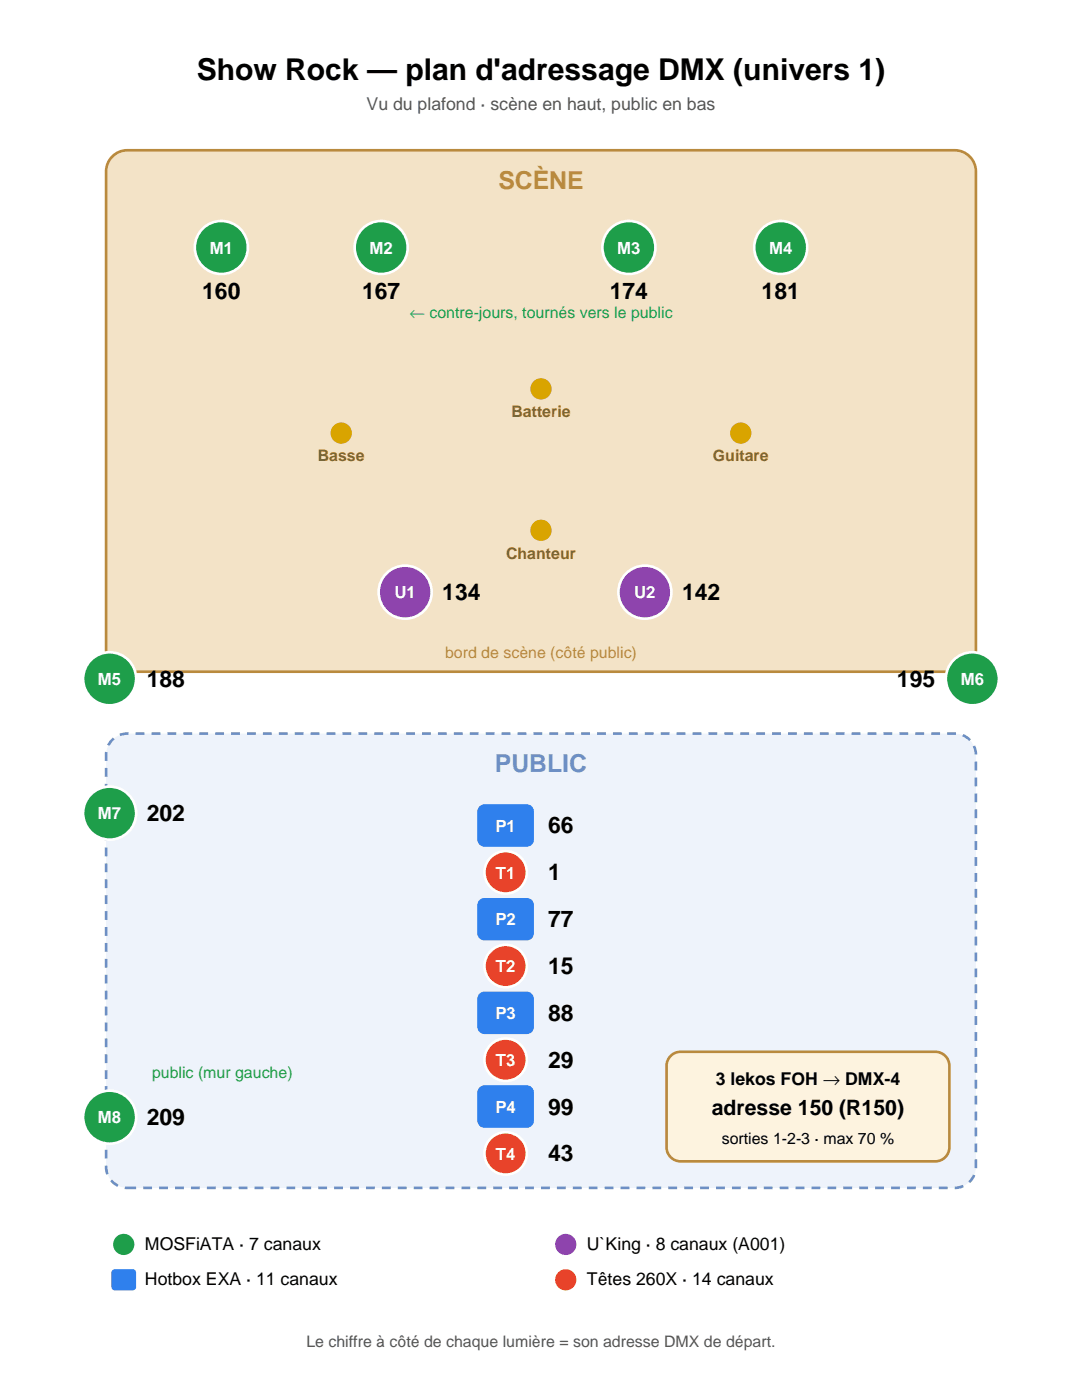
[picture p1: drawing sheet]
<svg xmlns="http://www.w3.org/2000/svg" width="216mm" height="279mm" viewBox="0 0 216 279" stroke-linecap="round" stroke-linejoin="round" font-family="sans-serif">
<path d="M22.2 31.5a4.2 4.2 0 0 1 3.2-1.5h165.1a4.2 4.2 0 0 1 4.2 4.2v95.6a4.2 4.2 0 0 1-4.2 4.3h-165.1a4.2 4.2 0 0 1-4.2-4.3v-95.6a4.2 4.2 0 0 1 1-2.7z" fill-rule="evenodd" fill="#f3e3c7" stroke="#b98a3e" stroke-width=".53"/>
<g fill="#1e9e4a" stroke="#fff" stroke-width=".53">
<circle cx="44.2" cy="49.4" r="5.3"/>
<circle cx="76.1" cy="49.4" r="5.3"/>
<circle cx="125.5" cy="49.4" r="5.3"/>
<circle cx="155.8" cy="49.4" r="5.3"/>
</g>
<g fill="#d9a400">
<circle cx="107.9" cy="77.6" r="2.12"/>
<circle cx="68.1" cy="86.4" r="2.12"/>
<circle cx="147.8" cy="86.4" r="2.12"/>
<circle cx="107.9" cy="105.8" r="2.12"/>
</g>
<g fill="#8e44ad" stroke="#fff" stroke-width=".53">
<circle cx="80.8" cy="118.2" r="5.3"/>
<circle cx="128.7" cy="118.2" r="5.3"/>
</g>
<g fill="#1e9e4a" stroke="#fff" stroke-width=".53">
<circle cx="21.9" cy="135.5" r="5.3"/>
<circle cx="194" cy="135.5" r="5.3"/>
</g>
<path d="M22.2 147.9a4.2 4.2 0 0 1 3.2-1.5h165.1a4.2 4.2 0 0 1 4.2 4.2v82.2a4.2 4.2 0 0 1-4.2 4.3h-165.1a4.2 4.2 0 0 1-4.2-4.3v-82.2a4.2 4.2 0 0 1 1-2.7z" fill-rule="evenodd" fill="#eef3fb" stroke="#6d8fc4" stroke-width=".53" stroke-dasharray="1.8 1.4" stroke-linecap="butt"/>
<g fill="#1e9e4a" stroke="#fff" stroke-width=".53">
<circle cx="21.9" cy="162.3" r="5.3"/>
<circle cx="21.9" cy="223" r="5.3"/>
</g>
<path d="M95.8 160.8l.9-.3h8.4a1.41 1.41 0 0 1 1.4 1.4v5.7a1.41 1.41 0 0 1-1.4 1.4h-8.4a1.41 1.41 0 0 1-1.5-1.4v-5.7l.1-.4z" fill-rule="evenodd" fill="#2f80ed"/>
<circle cx="100.9" cy="174.1" r="4.2" fill="#e8432a" stroke="#fff" stroke-width=".53"/>
<path d="M95.8 179.5l.9-.3h8.4a1.41 1.41 0 0 1 1.4 1.4v5.7a1.41 1.41 0 0 1-1.4 1.4h-8.4a1.41 1.41 0 0 1-1.5-1.4v-5.7l.1-.4z" fill-rule="evenodd" fill="#2f80ed"/>
<circle cx="100.9" cy="192.8" r="4.2" fill="#e8432a" stroke="#fff" stroke-width=".53"/>
<path d="M95.8 198.2l.9-.3h8.4a1.41 1.41 0 0 1 1.4 1.4v5.7a1.41 1.41 0 0 1-1.4 1.4h-8.4a1.41 1.41 0 0 1-1.5-1.4v-5.7l.1-.4z" fill-rule="evenodd" fill="#2f80ed"/>
<circle cx="100.9" cy="211.5" r="4.2" fill="#e8432a" stroke="#fff" stroke-width=".53"/>
<path d="M95.8 216.9l.9-.3h8.4a1.41 1.41 0 0 1 1.4 1.4v5.7a1.41 1.41 0 0 1-1.4 1.4h-8.4a1.41 1.41 0 0 1-1.5-1.4v-5.7l.1-.4z" fill-rule="evenodd" fill="#2f80ed"/>
<circle cx="100.9" cy="230.2" r="4.2" fill="#e8432a" stroke="#fff" stroke-width=".53"/>
<path d="M134.1 210.5l1.1-.5 .6-.1h50.8a2.82 2.82 0 0 1 2.8 2.8v16.3a2.82 2.82 0 0 1-2.8 2.8h-50.8a2.82 2.82 0 0 1-2.8-2.8v-16.3a2.82 2.82 0 0 1 1.1-2.2z" fill-rule="evenodd" fill="#fdf3df" stroke="#b98a3e" stroke-width=".53"/>
<circle cx="24.7" cy="248.4" r="2.12" fill="#1e9e4a"/>
<circle cx="112.9" cy="248.4" r="2.12" fill="#8e44ad"/>
<path d="M22.4 253.5l.5-.2h3.6a.71 .71 0 0 1 .7 .7v2.8a.71 .71 0 0 1-.7 .7h-3.6a.71 .71 0 0 1-.7-.7v-2.8z" fill-rule="evenodd" fill="#2f80ed"/>
<circle cx="112.9" cy="255.4" r="2.12" fill="#e8432a"/>
<text font-size="6" x="39.2" y="15.9">Show Rock — plan d'adressage DMX (univers 1)</text>
<text font-size="4.9" fill="#b98a3e" x="99.4" y="37.7">SCÈNE</text>
<text font-size="4.9" fill="#6d8fc4" x="98.8" y="154.2">PUBLIC</text>
<g font-size="4.6">
<text x="40.3" y="59.6">160</text>
<text x="72.2" y="59.6">167</text>
<text x="121.7" y="59.6">174</text>
<text x="152" y="59.6">181</text>
<text x="88.3" y="119.8">134</text>
<text x="136.1" y="119.8">142</text>
<text x="29.3" y="137.1">188</text>
<text x="179" y="137.1">195</text>
<text x="29.3" y="163.9">202</text>
<text x="109.4" y="166.3">66</text>
<text x="109.4" y="175.7">1</text>
<text x="109.4" y="185">77</text>
<text x="109.4" y="194.4">15</text>
<text x="109.4" y="203.7">88</text>
<text x="109.4" y="213.1">29</text>
<text x="29.3" y="224.5">209</text>
<text x="109.4" y="222.4">99</text>
<text x="109.4" y="231.8">43</text>
</g>
<text font-size="4.2" x="142" y="222.6">adresse 150 (R150)</text>
<text font-size="3.5" fill="#555" x="73.1" y="21.9">Vu du plafond · scène en haut, public en bas</text>
<g font-size="3.5">
<text x="142.8" y="216.6">3 lekos FOH → DMX-4</text>
<text x="28.9" y="249.4">MOSFiATA · 7 canaux</text>
<text x="117.1" y="249.4">U`King · 8 canaux (A001)</text>
<text x="28.9" y="256.5">Hotbox EXA · 11 canaux</text>
<text x="117.1" y="256.5">Têtes 260X · 14 canaux</text>
</g>
<g font-size="3.4" fill="#fff">
<text x="41.8" y="50.6">M1</text>
<text x="73.7" y="50.6">M2</text>
<text x="123.2" y="50.6">M3</text>
<text x="153.5" y="50.6">M4</text>
<text x="78.7" y="119.4">U1</text>
<text x="126.5" y="119.4">U2</text>
<text x="19.5" y="136.7">M5</text>
<text x="191.7" y="136.7">M6</text>
<text x="19.5" y="163.5">M7</text>
<text x="98.8" y="166">P1</text>
<text x="98.9" y="175.3">T1</text>
<text x="98.8" y="184.7">P2</text>
<text x="98.9" y="194">T2</text>
<text x="98.8" y="203.4">P3</text>
<text x="98.9" y="212.7">T3</text>
<text x="19.5" y="224.2">M8</text>
<text x="98.8" y="222.1">P4</text>
<text x="98.9" y="231.4">T4</text>
</g>
<g font-size="3.2" fill="#1e9e4a">
<text x="81.7" y="63.5">← contre-jours, tournés vers le public</text>
<text x="30.3" y="215.2">public (mur gauche)</text>
</g>
<g font-size="3.2" fill="#8a6800">
<text x="102" y="83.3">Batterie</text>
<text x="63.4" y="92.1">Basse</text>
<text x="142.3" y="92.1">Guitare</text>
<text x="101" y="111.5">Chanteur</text>
</g>
<text font-size="3.2" fill="#b98a3e" x="88.8" y="131.2">bord de scène (côté public)</text>
<text font-size="3.2" x="144" y="228.2">sorties 1-2-3 · max 70 %</text>
<text font-size="3.2" fill="#555" x="61.1" y="268.8">Le chiffre à côté de chaque lumière = son adresse DMX de départ.</text>
</svg>
